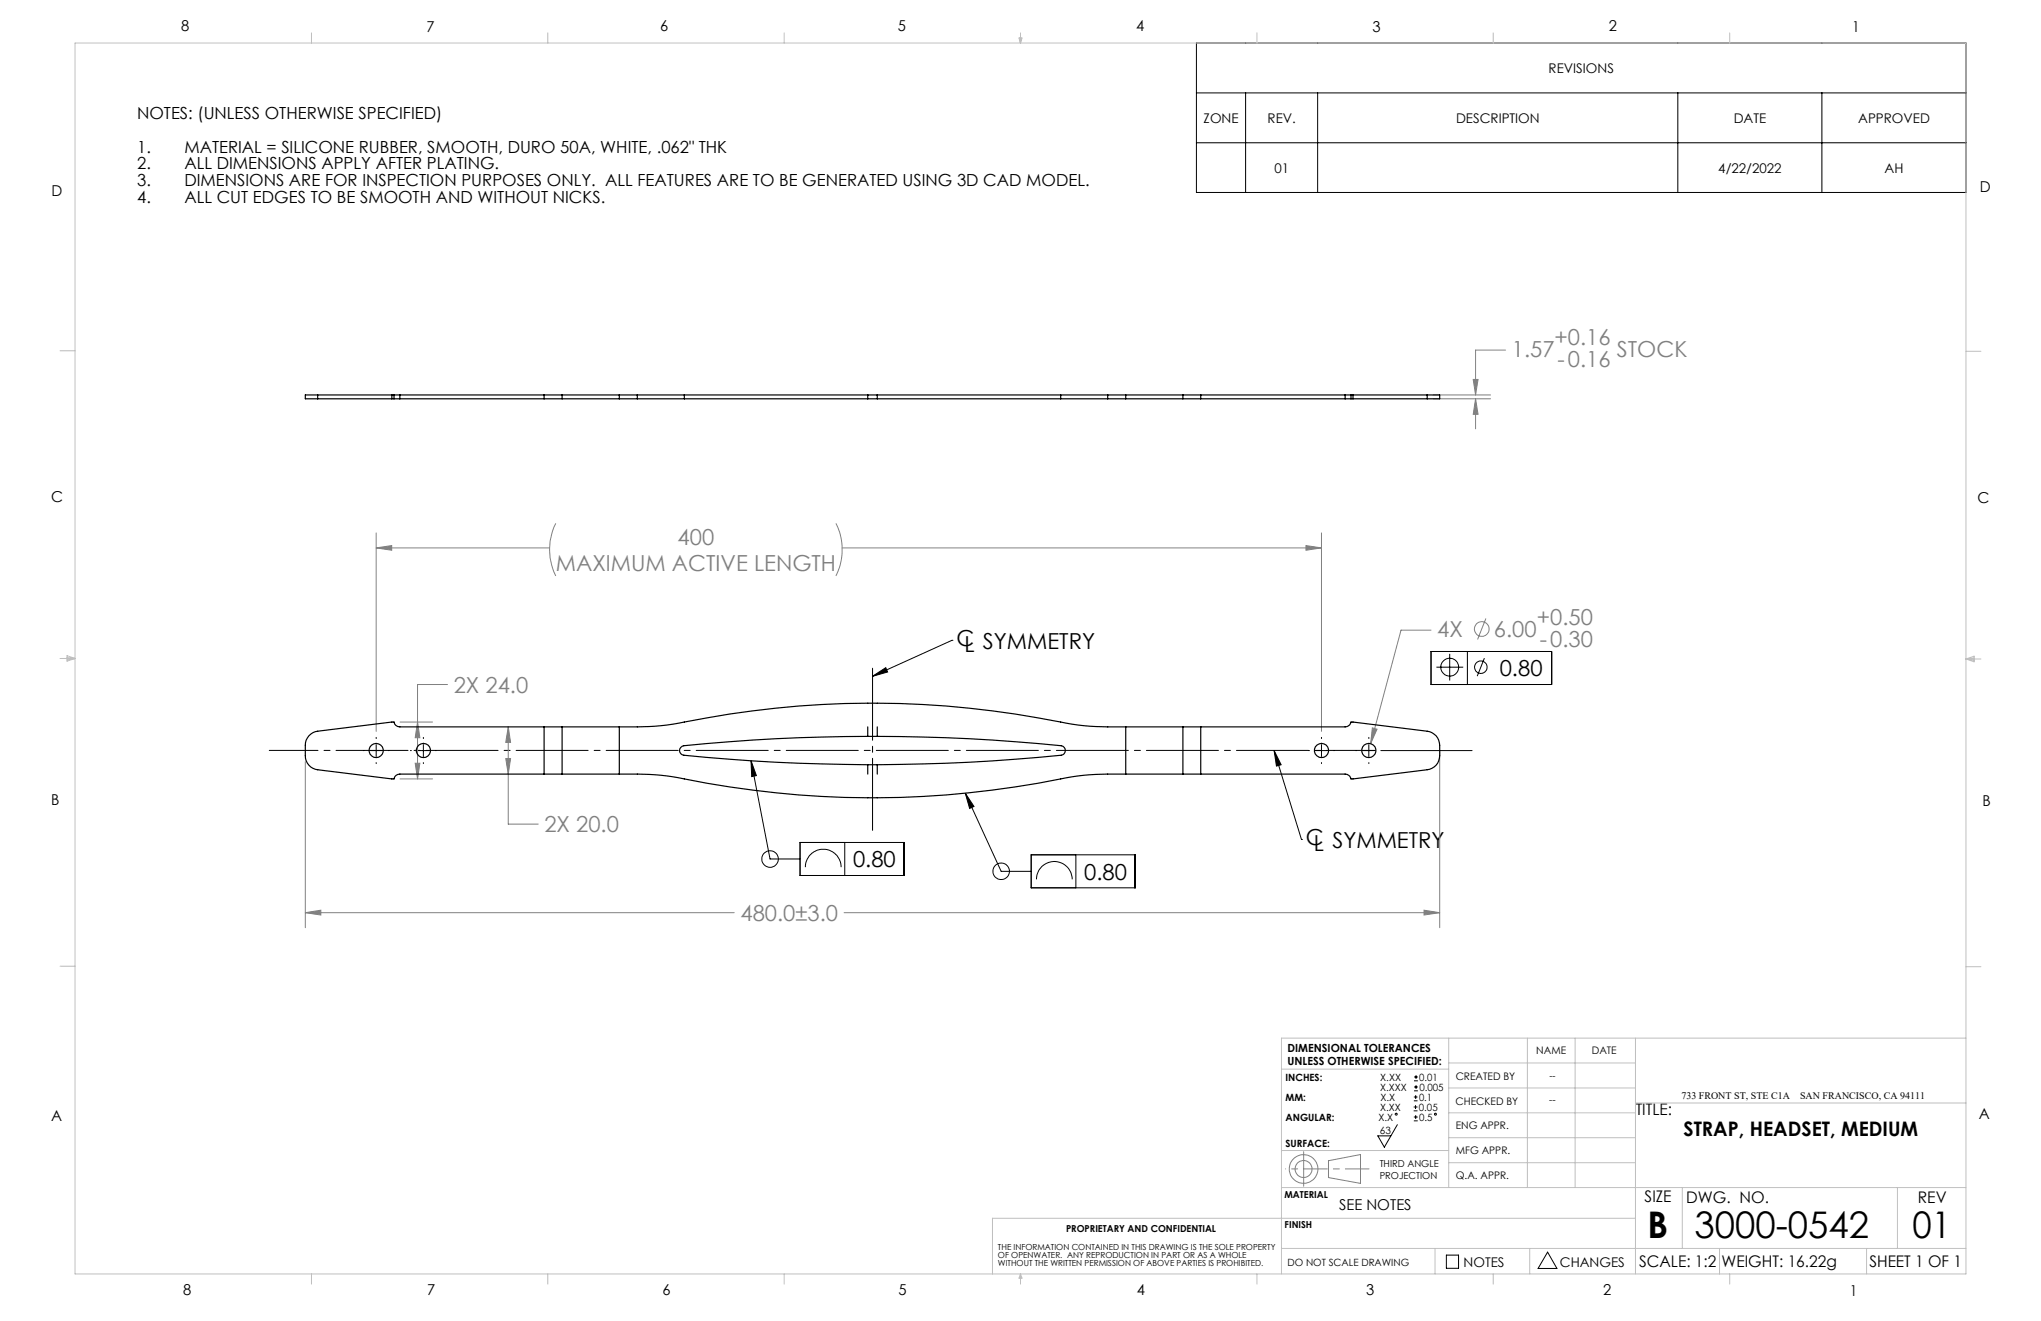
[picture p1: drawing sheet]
<svg xmlns="http://www.w3.org/2000/svg" width="432mm" height="279mm" viewBox="0 0 432 279" stroke-linecap="round" stroke-linejoin="round" font-family="sans-serif">
<g fill="none" stroke="#808080" stroke-width=".21">
<path d="M318.5 74h-6.3v9.5M303.2 84.3h12.1M303.2 83.5h12.1M311.7 80.3h1l-.5 3.2zM312.2 84.3l.5 3.3h-1zM312.2 84.3v6.4M79.6 115.9l3.3-.5v1zM79.6 112.7v42M79.6 115.9h36.7M117.6 110.7a12.5 12.5 0 0 0 0 11.1M176.8 110.7a12.5 12.5 0 0 1 0 11.1M178.2 115.9h101.4"/>
<path d="M276.3 115.4l3.3 .5-3.3 .5zM279.6 112.7v42M302.8 133.3h-6.4l-6.4 24M314.4 130.8l-1.8 4.5M84.6 152.7h6.9M88.3 152.7l.5 3.3h-1zM94.7 144.8h-6.4v19.9M107.5 153.7l.5 3.3h-1zM107.5 153.7v20.6h6.4M290.3 154l1 .2-1.3 3.1zM304.6 158.9v37.3M64.6 161.1v35.1"/>
<path d="M84.6 164.7h6.9M87.8 161.4h1l-.5 3.3zM107 160.4h1l-.5 3.3zM64.6 193l3.3-.5v1zM64.6 193h90.7M178.6 193h126M301.3 192.5l3.3 .5-3.3 .5zM281.1 245.5l6.7-1.3v6.1l-6.7-1.2z"/>
<circle cx="313.5" cy="133" r="1.56"/>
<circle cx="275.8" cy="247.3" r="1.8"/>
<circle cx="275.8" cy="247.3" r="3"/>
</g>
<g fill="none" stroke="#000" stroke-width=".21">
<path d="M253.1 9.1h162.8v31.6h-162.8zM253.1 19.6h162.8M263.5 19.6v21.1M278.8 19.6v21.1M355 19.6v21.1M385.4 19.6v21.1M253.1 30.2h162.8M201.4 135.4l-16.8 7.7M201.4 135.4h.1M302.8 137.8h25.5v7h-25.5zM306.7 138.3v5.6M310.4 137.8v7"/>
<path d="M314 139.2l-1.5 3.8M76.8 158.8h.2M78.3 158.8h2.6M79.6 156v.2M79.6 157.5v2.5M82.1 158.8h.2M86.8 158.8h.2M88.3 158.8h2.5M89.6 156v.2M89.6 157.5v2.5M92.1 158.8h.3M184.6 143.1l2.8-1.9 .4 .9z"/>
<path d="M269.6 158.8l1.4 2.9-.9 .3zM269.6 158.8l5.7 18.8M276.8 158.8h.2M278.3 158.8h2.5M279.6 156v.2M279.6 157.5v2.5M282.1 158.8h.3M286.8 158.8h.3M288.3 158.8h2.6M289.6 156v.2M289.6 157.5v2.5M292.1 158.8h19.3"/>
<path d="M303.9 141.1h5.7M79.6 161.3v.2M89.6 161.3v.2M158.9 160.9l1.1 3.1-1 .3zM158.9 160.9l4 20.8h6.4M169.3 178.2h22v7h-22zM178.7 178.2v7M204.2 167.8l7.6 16.5h6.4M204.2 167.8l1.9 2.8-1 .4zM275.3 177.6h.1M279.6 161.3v.2M289.6 161.3v.2"/>
<path d="M170.4 183.4a3.8 3.8 0 0 1 3.8-3.8 3.8 3.8 0 0 1 3.7 3.8M218.2 180.8h21.9v7h-21.9zM219.3 186a3.8 3.8 0 0 1 3.8-3.8 3.8 3.8 0 0 1 3.7 3.8M227.6 180.8v7M295.6 237.9l-2.7 4.7-1.4-2.4h2.8M299.1 234.9h.8M299.1 234.1h.8M299.1 232.8h.8M299.1 232h.8M299.1 237.1h.8M299.1 236.3h.8M299.2 228.6h.8"/>
<path d="M299.2 227.8h.8M299.2 230.7h.8M299.2 229.9h.8M299.5 233.8v.8M299.5 231.6v.8M299.5 235.9v.8M299.6 227.4v.8M299.6 229.5v.8M306 265.5h2.6v2.8h-2.6zM327.4 264.8l2 3.5h-4z"/>
<circle cx="306.7" cy="141.1" r="1.9"/>
<circle cx="313.3" cy="141.1" r="1.32"/>
<circle cx="162.9" cy="181.7" r="1.76"/>
<circle cx="211.8" cy="184.3" r="1.74"/>
<circle cx="295.4" cy="235.7" r=".2"/>
<circle cx="303.7" cy="235.7" r=".2"/>
</g>
<path d="M184.6 140.9v35.1" fill="none" stroke="#000" stroke-width=".21" stroke-dasharray="15.2 1.3 1.3 1.3" stroke-dashoffset="-.4"/>
<path d="M57 158.7h234" fill="none" stroke="#000" stroke-width=".21" stroke-dasharray="15.2 1.3 1.3 1.3" stroke-dashoffset="4.9"/>
<path d="M275.8 247.2h13.8" fill="none" stroke="#808080" stroke-width=".21" stroke-dasharray="15.2 1.3 1.3 1.3" stroke-dashoffset="10.2"/>
<path d="M275.8 247.2v-3.6M275.8 247.2v3.7" fill="none" stroke="#808080" stroke-width=".21" stroke-dasharray="15.2 1.3 1.3 1.3"/>
<path d="M275.8 247.2h-3.8" fill="none" stroke="#808080" stroke-width=".21" stroke-dasharray="15.2 1.3 1.3 1.3" stroke-dashoffset="15.2"/>
<g fill="none" stroke="#c0c0c0" stroke-width=".21">
<path d="M15.9 9.1h400v260.4h-400zM65.9 6.9v2.2M115.9 6.9v2.2M165.9 6.9v2.2M215.6 8h.6l-.3 1.1zM215.7 8l.2 1.1M215.9 6.9v2.2M216 8l-.1 1.1M265.9 6.9v2.2M315.9 6.9v2.2M365.9 6.9v2.2M12.7 74.2h3.2"/>
<path d="M415.9 74.3h3.2M12.7 139.3h3.2M14.2 139.1l1.7 .2M14.2 138.7l1.7 .6-1.7 .5zM15.9 139.3l-1.7 .3M415.9 139.4h3.2M415.9 139.4l1.8-.6v1.2zM415.9 139.4l1.8 .3M417.7 139.2l-1.8 .2M12.7 204.4h3.2M306.5 219.6v31.6M323.1 219.6v31.6"/>
<path d="M333.2 219.6v31.6M346 219.6v49.9M415.9 204.5h3.2M415.9 219.6h-144.8v49.9M271.1 226.1h35.4M306.5 235.4h39.5M306.5 230.1h39.5M306.5 224.8h39.5M346 233.3h69.9M271.1 251.2h144.8M271.1 243.3h35.4M306.5 245.9h39.5"/>
<path d="M306.5 240.6h39.5M346 257.7h-136v11.8M355.9 251.2v12.9M401.4 251.2v12.9M65.9 269.5v2.1M115.9 269.5v2.1M165.9 269.5v2.1M215.9 269.5v2.1M215.9 269.5l.3 .8h-.6zM265.9 269.5v2.1M271.1 264.1h144.8M303.6 264.1v5.4"/>
<path d="M315.9 269.5v2.1M323.6 264.1v5.4M363.8 264.1v5.4M365.9 269.5v2.1M394.9 264.1v5.4"/>
</g>
<path d="M184.6 143.1l2.8-1.9 .4 .9zM269.6 158.8l1.4 2.9-.9 .3zM158.9 160.9l1.1 3.1-1 .3zM204.2 167.8l1.9 2.8-1 .4z" fill="#000"/>
<path d="M79.6 115.9l3.3-.5v1zM276.3 115.4l3.3 .5-3.3 .5zM64.6 193l3.3-.5v1zM301.3 192.5l3.3 .5-3.3 .5zM87.8 161.4h1l-.5 3.3zM88.3 152.7l.5 3.3h-1zM107.5 153.7l.5 3.3h-1zM107 160.4h1l-.5 3.3zM290.3 154l-.3 3.3 1.3-3.1zM312.2 84.3l.5 3.3h-1zM311.7 80.3h1l-.5 3.2z" fill="#808080"/>
<g fill="none" stroke="#000" stroke-width=".25">
<path d="M67.2 83.5h-2.6v.8h2.6M67.2 84.3h16.2M67.2 83.5h16.2M67.2 83.5v.8M82.9 83.5v.8M83.4 84.3h1.2M83.4 83.5h1.2M83.4 83.5v.8M84.6 84.3h50.2M84.6 83.5h50.2M84.6 83.5v.8M115.1 83.5v.8"/>
<path d="M118.9 83.5v.8M131 83.5v.8M134.8 84.3h10M134.8 83.5h10M134.8 83.5v.8M144.8 84.3h38.8M144.8 83.5h38.8M144.8 83.5v.8M183.6 83.5v.8M183.6 84.3h2M183.6 83.5h2M185.6 84.3h38.8"/>
<path d="M185.6 83.5h38.8M185.6 83.5v.8M224.4 84.3h10M224.4 83.5h10M224.4 83.5v.8M234.4 84.3h50.2M234.4 83.5h50.2M234.4 83.5v.8M238.2 83.5v.8M250.3 83.5v.8M254 83.5v.8M284.6 84.3h1.2"/>
<path d="M284.6 83.5h1.2M284.6 83.5v.8M285.8 84.3h16.1M285.8 83.5h16.1M285.8 83.5v.8M286.2 83.5v.8M301.9 83.5h2.7v.8h-2.7M301.9 83.5v.8M65.3 155.6a2.93 2.93 0 0 1 1.9-.9l16.2-2a1.22 1.22 0 0 0 1.2 1h50.2a47.6 47.6 0 0 0 10-1 202 202 0 0 1 82.1 .5l3.7 .4 3.8 .1h50.2a1.29 1.29 0 0 0 1.2-1l16.1 2a2.97 2.97 0 0 1 2.7 2.9 6.3 6.3 0 0 1-.4 3.8 3.1 3.1 0 0 1-2.3 1.4l-16.1 1.9a1.29 1.29 0 0 0-1.2-1h-50.2a47 47 0 0 0-10 1 202 202 0 0 1-82.1-.4l-3.7-.4-3.8-.2h-50.2a1.22 1.22 0 0 0-1.2 1l-16.2-1.9a2.97 2.97 0 0 1-2.6-3 5.3 5.3 0 0 1 .4-3.7zM115.1 153.7v10M118.9 153.7v10M131 153.7v10"/>
<path d="M183.6 155.8h2M183.6 155.8a359.7 359.7 0 0 0-39.3 2 1.01 1.01 0 0 0-.5 1.1 1.01 1.01 0 0 0 .9 .8 398.5 398.5 0 0 0 38.9 2M183.6 153.7v2.1M185.6 155.8a359.7 359.7 0 0 1 39.3 2 1.02 1.02 0 0 1 .5 1.1 1.02 1.02 0 0 1-.9 .8 398.5 398.5 0 0 1-38.9 2M185.6 153.7v2.1M238.2 153.7v10M250.3 153.7v10M254 153.7v10M183.6 161.7h2M183.6 161.7v2M185.6 161.7v2"/>
<circle cx="79.6" cy="158.7" r="1.51"/>
<circle cx="89.6" cy="158.7" r="1.5"/>
<circle cx="279.6" cy="158.7" r="1.51"/>
<circle cx="289.6" cy="158.7" r="1.51"/>
</g>
<g font-size="7.8">
<text x="348.5" y="261.9">B</text>
<text x="358.5" y="261.9">3000-0542</text>
<text x="404.6" y="261.8">01</text>
</g>
<g font-size="4.7" fill="#808080">
<text x="319.8" y="75.5">1.57</text>
<text x="328.9" y="73">+0.16</text>
<text x="329.5" y="77.5">-0.16</text>
<text x="342.1" y="75.5">STOCK</text>
<text x="143.4" y="115.2">400</text>
<text x="117.6" y="120.8">MAXIMUM ACTIVE LENGTH</text>
<text x="304.1" y="134.7">4X</text>
<text x="316.1" y="134.7">6.00</text>
<text x="325.1" y="132.2">+0.50</text>
<text x="325.8" y="136.8">-0.30</text>
<text x="96" y="146.5">2X 24.0</text>
<text x="115.2" y="176">2X 20.0</text>
<text x="156.7" y="194.8">480.0±3.0</text>
</g>
<g font-size="4.7">
<text x="202.3" y="136.6">C</text>
<text x="204" y="138">L SYMMETRY</text>
<text x="317.3" y="143">0.80</text>
<text x="276.3" y="178.7">C</text>
<text x="180.5" y="183.4">0.80</text>
<text x="278" y="180.1">L SYMMETRY</text>
<text x="229.4" y="186">0.80</text>
</g>
<text font-size="4.2" x="356.2" y="240.3">STRAP, HEADSET, MEDIUM</text>
<g font-size="3.5">
<text x="29" y="25.3">NOTES: (UNLESS OTHERWISE SPECIFIED)</text>
<text x="29" y="32.3">1.</text>
<text x="29" y="35.8">2.</text>
<text x="39" y="32.3">MATERIAL = SILICONE RUBBER, SMOOTH, DURO 50A, WHITE, .062&quot; THK</text>
<text x="39" y="35.8">ALL DIMENSIONS APPLY AFTER PLATING.</text>
<text x="29" y="39.4">3.</text>
<text x="39" y="39.4">DIMENSIONS ARE FOR INSPECTION PURPOSES ONLY. ALL FEATURES ARE TO BE GENERATED USING 3D CAD MODEL.</text>
<text x="29" y="42.9">4.</text>
<text x="39" y="42.9">ALL CUT EDGES TO BE SMOOTH AND WITHOUT NICKS.</text>
</g>
<g font-size="3.4">
<text x="346.1" y="235.9">TITLE:</text>
<text x="347.9" y="254.3">SIZE</text>
<text x="356.7" y="254.4">DWG. NO.</text>
<text x="405.7" y="254.5">REV</text>
<text x="346.8" y="267.9">SCALE: 1:2</text>
<text x="364.2" y="267.9">WEIGHT: 16.22g</text>
<text x="395.5" y="267.9">SHEET 1 OF 1</text>
</g>
<g font-size="3.2">
<text x="38.3" y="6.7">8</text>
<text x="90.2" y="6.7">7</text>
<text x="139.7" y="6.5">6</text>
<text x="190" y="6.5">5</text>
<text x="240.4" y="6.5">4</text>
<text x="290.4" y="6.7">3</text>
<text x="340.4" y="6.5">2</text>
<text x="391.9" y="6.7">1</text>
<text x="10.9" y="41.6">D</text>
<text x="418.9" y="40.7">D</text>
<text x="10.9" y="106.3">C</text>
<text x="418.4" y="106.4">C</text>
<text x="10.8" y="170.2">B</text>
<text x="419.4" y="170.6">B</text>
<text x="10.8" y="237.2">A</text>
<text x="418.6" y="236.8">A</text>
<text x="283.3" y="255.9">SEE NOTES</text>
<text x="38.8" y="273.8">8</text>
<text x="90.4" y="273.8">7</text>
<text x="140.2" y="273.8">6</text>
<text x="190.1" y="273.9">5</text>
<text x="240.5" y="273.8">4</text>
<text x="289" y="273.9">3</text>
<text x="339.1" y="273.8">2</text>
<text x="391.4" y="274.1">1</text>
</g>
<g font-size="2.8">
<text x="327.6" y="15.4">REVISIONS</text>
<text x="254.6" y="26">ZONE</text>
<text x="268.2" y="26">REV.</text>
<text x="308" y="26">DESCRIPTION</text>
<text x="366.8" y="26">DATE</text>
<text x="393.1" y="26">APPROVED</text>
<text x="269.6" y="36.5">01</text>
<text x="363.5" y="36.5">4/22/2022</text>
<text x="398.7" y="36.5">AH</text>
<text x="309.6" y="268">NOTES</text>
<text x="330" y="268">CHANGES</text>
</g>
<g font-size="2.4">
<text x="272.4" y="222.5">DIMENSIONAL TOLERANCES</text>
<text x="272.4" y="225.3">UNLESS OTHERWISE SPECIFIED:</text>
</g>
<g font-size="2.2">
<text x="325" y="222.9">NAME</text>
<text x="336.8" y="222.9">DATE</text>
<text x="308" y="233.6">CHECKED BY</text>
<text x="308" y="228.4">CREATED BY</text>
<text x="308" y="238.8">ENG APPR.</text>
<text x="308" y="244">MFG APPR.</text>
<text x="308" y="249.3">Q.A. APPR.</text>
</g>
<g font-size="2.1">
<text x="272" y="228.6">INCHES:</text>
<text x="272" y="232.8">MM:</text>
<text x="292" y="230.7">X.XXX</text>
<text x="292" y="228.6">X.XX</text>
<text x="292.1" y="232.8">X.X</text>
<text x="300.2" y="232.8">0.1</text>
<text x="300.3" y="228.6">0.01</text>
<text x="300.3" y="230.7">0.005</text>
<text x="327.8" y="233.4">--</text>
<text x="355.7" y="232.4">733 FRONT ST, STE C1A</text>
<text x="380.8" y="232.4">SAN FRANCISCO, CA 94111</text>
<text x="272" y="237">ANGULAR:</text>
<text x="291.6" y="237">X.X</text>
<text x="291.9" y="239.8">63</text>
<text x="292" y="234.9">X.XX</text>
<text x="300.2" y="234.9">0.05</text>
<text x="300.2" y="237">0.5</text>
<text x="272" y="242.6">SURFACE:</text>
<text x="272.4" y="267.8">DO NOT SCALE DRAWING</text>
</g>
<g font-size="2">
<text x="327.8" y="228.3">--</text>
<text x="291.9" y="246.8">THIRD ANGLE</text>
<text x="291.9" y="249.3">PROJECTION</text>
<text x="271.7" y="253.4">MATERIAL</text>
<text x="225.5" y="260.6">PROPRIETARY AND CONFIDENTIAL</text>
<text x="271.8" y="259.7">FINISH</text>
</g>
<g font-size="1.8">
<text x="211.1" y="264.3">THE INFORMATION CONTAINED IN THIS DRAWING IS THE SOLE PROPERTY</text>
<text x="211.1" y="266.1">OF OPENWATER. ANY REPRODUCTION IN PART OR AS A WHOLE</text>
<text x="211.1" y="267.8">WITHOUT THE WRITTEN PERMISSION OF ABOVE PARTIES IS PROHIBITED.</text>
</g>
</svg>
